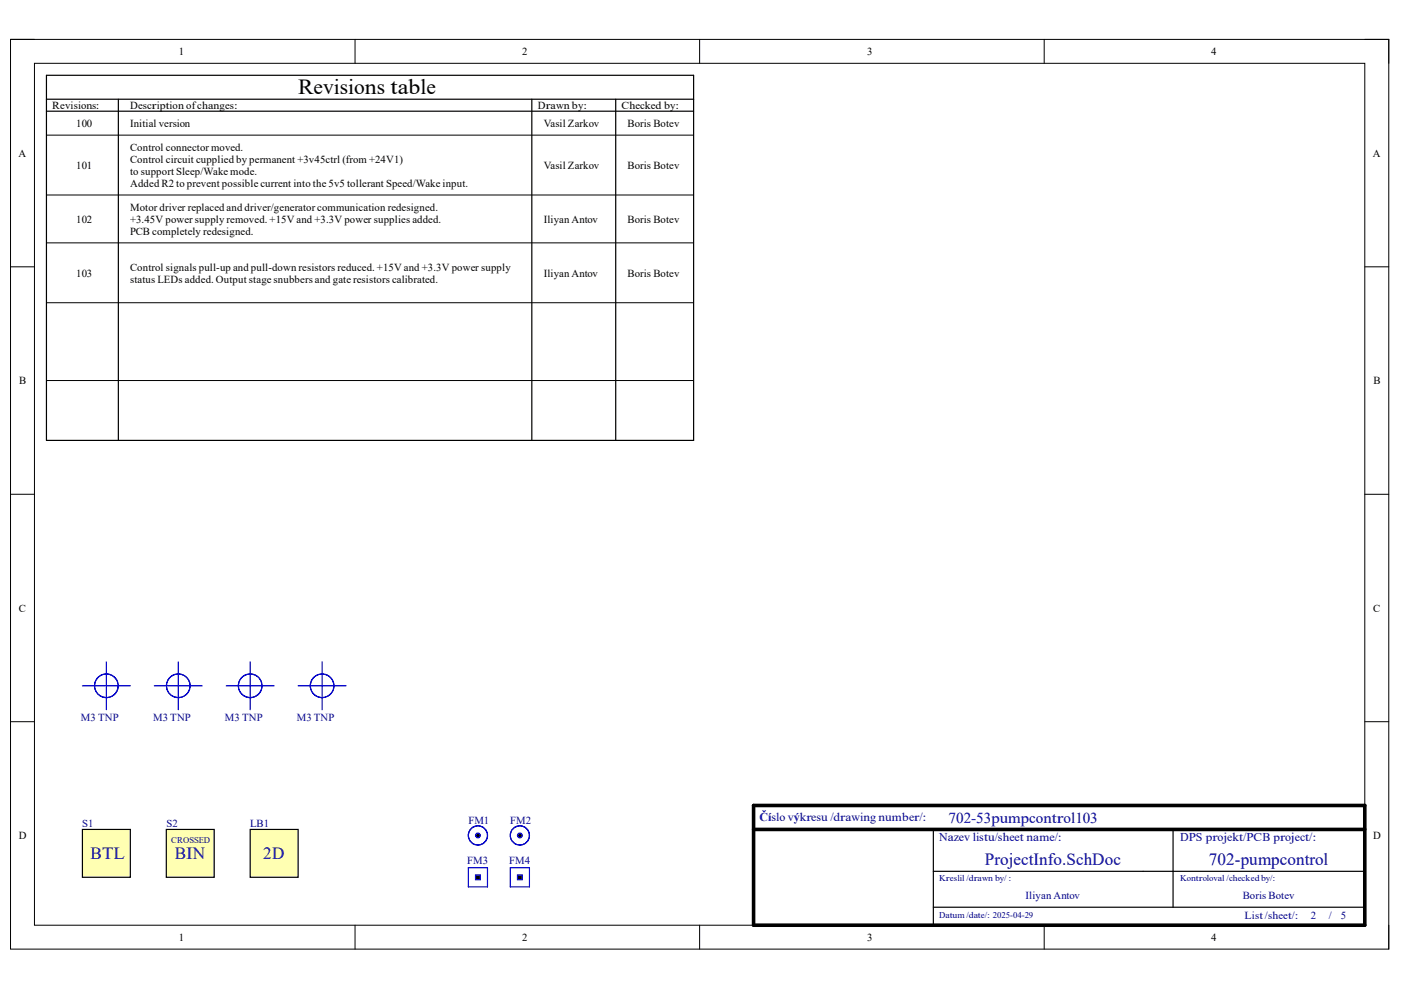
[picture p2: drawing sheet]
<svg xmlns="http://www.w3.org/2000/svg" width="297mm" height="210mm" viewBox="0 0 297 210" stroke-linecap="round" stroke-linejoin="round" font-family="sans-serif">
<path d="M2.2 8.4h292.2v192.8h-292.2z" fill="none" stroke="#000" stroke-width=".21"/>
<path d="M7.3 13.4h282.1v182.8h-282.1z" fill-rule="evenodd" fill="#fff"/>
<g fill="none" stroke="#000" stroke-width=".21">
<path d="M2.2 8.3h5.1M7.3 13.4h282.1v182.8h-282.1zM75.3 8.3v5.1M148.3 8.3v5.1M221.4 8.4v5M289.4 8.4h5v5M9.8 28.7h137.3M2.2 56.6h5.1M9.8 41.3h137.3M9.8 51.5h137.3M289.4 56.6h5M9.8 64.2h137.3"/>
<path d="M9.8 80.7h137.3M2.2 104.8h5.1M289.4 104.8h5M2.2 153h5.1M289.4 153h5M75.3 196.2v5M148.3 196.2v5M221.4 196.2v5M294.4 196.2v5"/>
</g>
<path d="M159.8 170.8h129.6v25.4h-129.6zM159.8 175.9h129.6" fill="none" stroke="#000" stroke-width=".76"/>
<path d="M9.8 16h137.3v77.4h-137.3zM9.8 21h137.3M9.8 23.6h137.3M25.1 21v72.4M112.8 21v72.4M130.5 21v72.4M197.9 175.9v20.3M248.7 175.9v16.5M197.9 184.7h91.5M197.9 192.4h91.5" fill="none" stroke="#000" stroke-width=".25"/>
<g fill="none" stroke="#00f" stroke-width=".25">
<path d="M99.3 184h4.1v4h-4.1zM100.8 185.5h1v1h-1z"/>
<circle cx="101.3" cy="177.1" r="2.03"/>
<circle cx="101.3" cy="177.1" r=".51"/>
</g>
<circle cx="101.3" cy="177.1" r=".51" fill="#000"/>
<path d="M100.8 185.5h1v1h-1z" fill-rule="evenodd" fill="#000"/>
<path d="M53 175.9h10.2v10.1h-10.2z" fill-rule="evenodd" fill="#ffffb2"/>
<path d="M53 175.9h10.2v10.1h-10.2z" fill="none" stroke="#000" stroke-width=".25"/>
<path d="M35.3 175.9h10.1v10.1h-10.1z" fill-rule="evenodd" fill="#ffffb2"/>
<path d="M35.3 175.9h10.1v10.1h-10.1z" fill="none" stroke="#000" stroke-width=".25"/>
<path d="M17.5 175.9h10.1v10.1h-10.1z" fill-rule="evenodd" fill="#ffffb2"/>
<path d="M17.5 175.9h10.1v10.1h-10.1z" fill="none" stroke="#000" stroke-width=".25"/>
<g fill="none" stroke="#00f" stroke-width=".25">
<path d="M108.2 184h4v4h-4zM109.7 185.5h1v1h-1z"/>
<circle cx="110.2" cy="177.1" r="2.03"/>
<circle cx="110.2" cy="177.1" r=".51"/>
</g>
<circle cx="110.2" cy="177.1" r=".51" fill="#000"/>
<path d="M109.7 185.5h1v1h-1z" fill-rule="evenodd" fill="#000"/>
<path d="M27.6 29.9h81.3v10.2h-81.3z" fill-rule="evenodd" fill="#fff"/>
<path d="M27.6 29.9h81.3v10.2h-81.3z" fill="none" stroke="#fff" stroke-width=".21"/>
<path d="M27.6 42.6h81.3v7.6h-81.3z" fill-rule="evenodd" fill="#fff"/>
<path d="M27.6 42.6h81.3v7.6h-81.3z" fill="none" stroke="#fff" stroke-width=".21"/>
<g fill="none" stroke="#00f" stroke-width=".25">
<path d="M17.5 145.4h10.1M22.6 140.3v10.2M32.7 145.4h10.2M37.8 140.3v10.2M48 145.4h10.1M53 140.3v10.2M63.2 145.4h10.2M68.3 140.3v10.2"/>
<circle cx="22.6" cy="145.4" r="2.5"/>
<circle cx="37.8" cy="145.4" r="2.5"/>
<circle cx="53" cy="145.4" r="2.5"/>
<circle cx="68.3" cy="145.4" r="2.5"/>
</g>
<path d="M27.6 55.3h81.3v5.1h-81.3z" fill-rule="evenodd" fill="#fff"/>
<path d="M27.6 55.3h81.3v5.1h-81.3z" fill="none" stroke="#fff" stroke-width=".21"/>
<text font-size="4.6" x="63.2" y="20">Revisions table</text>
<g font-size="3.6" fill="#060080">
<text x="19.2" y="182.2">BTL</text>
<text x="37" y="182.2">BIN</text>
<text x="55.8" y="182.2">2D</text>
</g>
<g font-size="3.6" fill="#000081">
<text x="208.8" y="183.5">ProjectInfo.SchDoc</text>
<text x="256.3" y="183.5">702-pumpcontrol</text>
</g>
<text font-size="3.2" fill="#000081" x="201.1" y="174.5">702-53pumpcontrol103</text>
<g font-size="2.5" fill="#000081">
<text x="161" y="174">Číslo výkresu /drawing number/:</text>
<text x="199.1" y="178.3">Nazev listu/sheet name/:</text>
<text x="250.2" y="178.3">DPS projekt/PCB project/:</text>
</g>
<g font-size="2.3">
<text x="37.9" y="11.7">1</text>
<text x="110.7" y="11.7">2</text>
<text x="183.9" y="11.7">3</text>
<text x="256.8" y="11.7">4</text>
<text x="11.1" y="23.1">Revisions:</text>
<text x="27.6" y="23.1">Description ofchanges:</text>
<text x="114" y="23.1">Drawn by:</text>
<text x="131.8" y="23.1">Checked by:</text>
<text x="16.2" y="26.9">100</text>
<text x="27.6" y="26.9">Initial version</text>
<text x="115.3" y="26.9">Vasil Zarkov</text>
<text x="133" y="26.9">Boris Botev</text>
<text x="3.9" y="33.3">A</text>
<text x="16.2" y="35.8">101</text>
<text x="27.6" y="32">Control connector moved.</text>
<text x="27.6" y="34.6">Control circuit cupplied by permanent +3v45ctrl (from +24V1)</text>
<text x="115.3" y="35.8">Vasil Zarkov</text>
<text x="133" y="35.8">Boris Botev</text>
<text x="291" y="33.3">A</text>
<text x="27.6" y="37.1">t</text>
<text x="27.6" y="39.6">Added R2 to prevent possible current into the 5v5 tollerant Speed/Wake input.</text>
<text x="28.2" y="37.1">o support Sleep/Wake mode.</text>
<text x="16.2" y="47.2">102</text>
<text x="27.6" y="44.7">Motor driver replaced and driver/generator communication redesigned.</text>
<text x="27.6" y="47.2">+3.45V power supply removed. +15V and +3.3V power supplies added.</text>
<text x="115.3" y="47.2">Iliyan Antov</text>
<text x="133" y="47.2">Boris Botev</text>
<text x="27.6" y="49.8">PCB completely redesigned.</text>
<text x="16.2" y="58.6">103</text>
<text x="27.6" y="57.4">Control signals pull-up and pull-down resistors reduced. +15V and +3.3V power supply</text>
<text x="27.6" y="59.9">status LEDs added. Output stage snubbers and gate resistors calibrated.</text>
<text x="115.3" y="58.6">Iliyan Antov</text>
<text x="133" y="58.6">Boris Botev</text>
<text x="4.1" y="81.4">B</text>
<text x="291.2" y="81.4">B</text>
<text x="4" y="129.7">C</text>
<text x="291.1" y="129.7">C</text>
<text x="4" y="177.9">D</text>
<text x="291.1" y="177.9">D</text>
<text x="37.9" y="199.5">1</text>
<text x="110.7" y="199.5">2</text>
<text x="183.9" y="199.5">3</text>
<text x="256.8" y="199.5">4</text>
</g>
<g font-size="2.3" fill="#000081">
<text x="17.2" y="152.8">M3 TNP</text>
<text x="32.5" y="152.8">M3 TNP</text>
<text x="47.7" y="152.8">M3 TNP</text>
<text x="62.9" y="152.8">M3 TNP</text>
<text x="17.4" y="175.4">S1</text>
<text x="35.3" y="175.4">S2</text>
<text x="53" y="175.4">LB1</text>
<text x="99.3" y="174.6">FM1</text>
<text x="108.2" y="174.6">FM2</text>
<text x="99" y="183.2">FM3</text>
<text x="107.9" y="183.2">FM4</text>
<text x="217.5" y="190.6">Iliyan Antov</text>
<text x="263.5" y="190.6">Boris Botev</text>
<text x="263.9" y="194.9">List /sheet/:</text>
<text x="277.9" y="194.9">2</text>
<text x="281.7" y="194.9">/</text>
<text x="284.3" y="194.9">5</text>
</g>
<text font-size="1.9" fill="#060080" x="36.3" y="178.8">CROSSED</text>
<g font-size="1.9" fill="#000081">
<text x="199.1" y="186.9">Kreslil /drawn by/ :</text>
<text x="250.2" y="186.9">Kontroloval /checkedby/:</text>
<text x="199.1" y="194.7">Datum /date/: 2025-04-29</text>
</g>
</svg>
